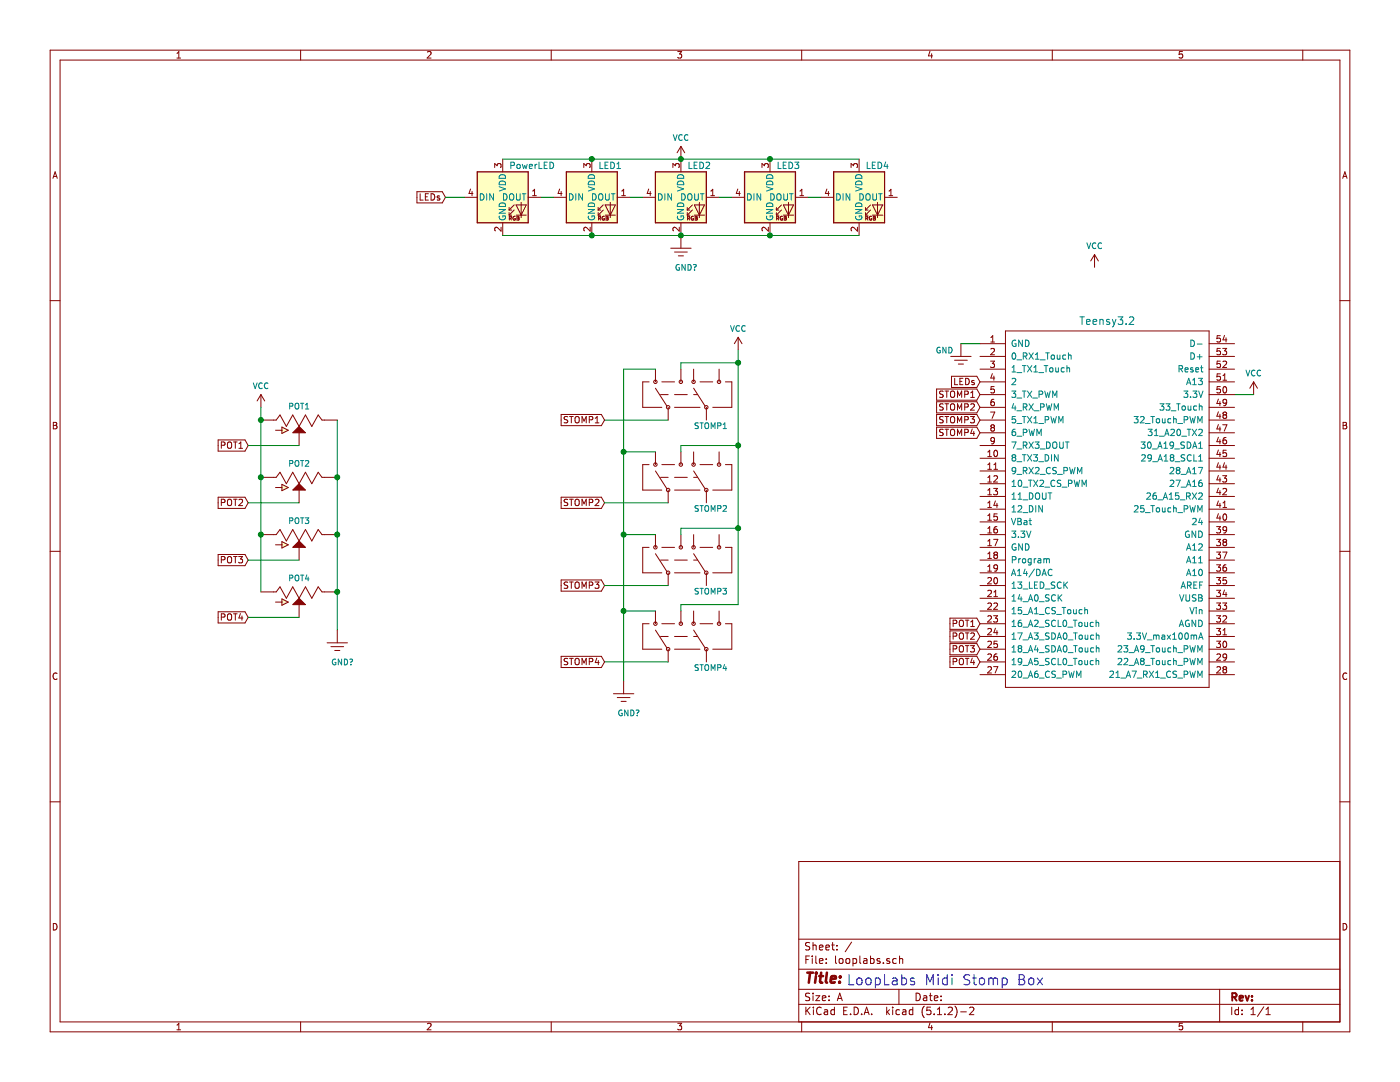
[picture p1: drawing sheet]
EESchema Schematic File Version 4
EELAYER 29 0
EELAYER END
$Descr A 11000 8500
encoding utf-8
Sheet 1 1
Title ""
Date ""
Rev ""
Comp ""
Comment1 ""
Comment2 ""
Comment3 ""
Comment4 ""
$EndDescr
$Comp
L LED:NeoPixel_THT LED2
U 1 1
P 5350 1550
F 0 "LED2" H 5400 1800 50  0000 L CNN
F 1 "NeoPixel_THT" H 5694 1505 50  0001 L CNN
F 2 "" H 5400 1250 50  0001 L TNN
F 3 "https://www.adafruit.com/product/1938" H 5450 1175 50  0001 L TNN
	1    5350 1550
	1    0    0    -1  
$EndComp
$Comp
L LED:NeoPixel_THT LED1
U 1 1
P 4650 1550
F 0 "LED1" H 4700 1800 50  0000 L CNN
F 1 "NeoPixel_THT" H 4994 1505 50  0001 L CNN
F 2 "" H 4700 1250 50  0001 L TNN
F 3 "https://www.adafruit.com/product/1938" H 4750 1175 50  0001 L TNN
	1    4650 1550
	1    0    0    -1  
$EndComp
$Comp
L LED:NeoPixel_THT PowerLED
U 1 1
P 3950 1550
F 0 "PowerLED" H 4000 1800 50  0000 L CNN
F 1 "NeoPixel_THT" H 4294 1505 50  0001 L CNN
F 2 "" H 4000 1250 50  0001 L TNN
F 3 "https://www.adafruit.com/product/1938" H 4050 1175 50  0001 L TNN
	1    3950 1550
	1    0    0    -1  
$EndComp
$Comp
L LED:NeoPixel_THT LED3
U 1 1
P 6050 1550
F 0 "LED3" H 6100 1800 50  0000 L CNN
F 1 "NeoPixel_THT" H 6394 1505 50  0001 L CNN
F 2 "" H 6100 1250 50  0001 L TNN
F 3 "https://www.adafruit.com/product/1938" H 6150 1175 50  0001 L TNN
	1    6050 1550
	1    0    0    -1  
$EndComp
$Comp
L SparkFun-Resistors:POTENTIOMETER-PTH-9MM-1_20W-20% POT1
U 1 1
P 2350 3300
F 0 "POT1" V 2240 3300 45  0000 C CNN
F 1 "POTENTIOMETER-PTH-9MM-1_20W-20%" H 2282 3311 45  0001 R CNN
F 2 "POT-PTH-ALPS" V 2200 3300 20  0001 C CNN
F 3 "" H 2350 3300 60  0001 C CNN
F 4 "RES-09177" H 2282 3216 60  0001 R CNN "Field4"
	1    2350 3300
	0    1    1    0   
$EndComp
$Comp
L SparkFun-Resistors:POTENTIOMETER-PTH-9MM-1_20W-20% POT2
U 1 1
P 2350 3750
F 0 "POT2" V 2240 3750 45  0000 C CNN
F 1 "POTENTIOMETER-PTH-9MM-1_20W-20%" H 2282 3761 45  0001 R CNN
F 2 "POT-PTH-ALPS" V 2200 3750 20  0001 C CNN
F 3 "" H 2350 3750 60  0001 C CNN
F 4 "RES-09177" H 2282 3666 60  0001 R CNN "Field4"
	1    2350 3750
	0    1    1    0   
$EndComp
$Comp
L SparkFun-Resistors:POTENTIOMETER-PTH-9MM-1_20W-20% POT3
U 1 1
P 2350 4200
F 0 "POT3" V 2240 4200 45  0000 C CNN
F 1 "POTENTIOMETER-PTH-9MM-1_20W-20%" H 2282 4211 45  0001 R CNN
F 2 "POT-PTH-ALPS" V 2200 4200 20  0001 C CNN
F 3 "" H 2350 4200 60  0001 C CNN
F 4 "RES-09177" H 2282 4116 60  0001 R CNN "Field4"
	1    2350 4200
	0    1    1    0   
$EndComp
$Comp
L SparkFun-Resistors:POTENTIOMETER-PTH-9MM-1_20W-20% POT4
U 1 1
P 2350 4650
F 0 "POT4" V 2240 4650 45  0000 C CNN
F 1 "POTENTIOMETER-PTH-9MM-1_20W-20%" H 2282 4661 45  0001 R CNN
F 2 "POT-PTH-ALPS" V 2200 4650 20  0001 C CNN
F 3 "" H 2350 4650 60  0001 C CNN
F 4 "RES-09177" H 2282 4566 60  0001 R CNN "Field4"
	1    2350 4650
	0    1    1    0   
$EndComp
$Comp
L SparkFun-Switches:SWITCH-DPDT-PTH-GPI-152-3013 STOMP2
U 1 1
P 5350 3750
F 0 "STOMP2" V 5100 3650 45  0000 R CNN
F 1 "SWITCH-DPDT-PTH-GPI-152-3013" H 5350 4226 45  0001 C CNN
F 2 "SWITCH_DPDT_PTH_GPI-152-3013" H 5350 4200 20  0001 C CNN
F 3 "" H 5350 3750 50  0001 C CNN
F 4 "SWCH-10554" H 5350 4131 60  0001 C CNN "Field4"
	1    5350 3750
	0    -1   -1   0   
$EndComp
$Comp
L SparkFun-Switches:SWITCH-DPDT-PTH-GPI-152-3013 STOMP1
U 1 1
P 5350 3100
F 0 "STOMP1" V 5100 3000 45  0000 R CNN
F 1 "SWITCH-DPDT-PTH-GPI-152-3013" H 5350 3576 45  0001 C CNN
F 2 "SWITCH_DPDT_PTH_GPI-152-3013" H 5350 3550 20  0001 C CNN
F 3 "" H 5350 3100 50  0001 C CNN
F 4 "SWCH-10554" H 5350 3481 60  0001 C CNN "Field4"
	1    5350 3100
	0    -1   -1   0   
$EndComp
$Comp
L SparkFun-Switches:SWITCH-DPDT-PTH-GPI-152-3013 STOMP3
U 1 1
P 5350 4400
F 0 "STOMP3" V 5100 4300 45  0000 R CNN
F 1 "SWITCH-DPDT-PTH-GPI-152-3013" H 5350 4876 45  0001 C CNN
F 2 "SWITCH_DPDT_PTH_GPI-152-3013" H 5350 4850 20  0001 C CNN
F 3 "" H 5350 4400 50  0001 C CNN
F 4 "SWCH-10554" H 5350 4781 60  0001 C CNN "Field4"
	1    5350 4400
	0    -1   -1   0   
$EndComp
$Comp
L SparkFun-Switches:SWITCH-DPDT-PTH-GPI-152-3013 STOMP4
U 1 1
P 5350 5000
F 0 "STOMP4" V 5100 4900 45  0000 R CNN
F 1 "SWITCH-DPDT-PTH-GPI-152-3013" H 5350 5476 45  0001 C CNN
F 2 "SWITCH_DPDT_PTH_GPI-152-3013" H 5350 5450 20  0001 C CNN
F 3 "" H 5350 5000 50  0001 C CNN
F 4 "SWCH-10554" H 5350 5381 60  0001 C CNN "Field4"
	1    5350 5000
	0    -1   -1   0   
$EndComp
Wire Wire Line
	4250 1550 4350 1550
Wire Wire Line
	4950 1550 5050 1550
Wire Wire Line
	5650 1550 5750 1550
Wire Wire Line
	6350 1550 6450 1550
$Comp
L LED:NeoPixel_THT LED4
U 1 1
P 6750 1550
F 0 "LED4" H 6800 1800 50  0000 L CNN
F 1 "NeoPixel_THT" H 7094 1505 50  0001 L CNN
F 2 "" H 6800 1250 50  0001 L TNN
F 3 "https://www.adafruit.com/product/1938" H 6850 1175 50  0001 L TNN
	1    6750 1550
	1    0    0    -1  
$EndComp
Wire Wire Line
	3950 1850 4650 1850
Connection ~ 4650 1850
Wire Wire Line
	4650 1850 5350 1850
Connection ~ 5350 1850
Wire Wire Line
	5350 1850 6050 1850
Connection ~ 6050 1850
Wire Wire Line
	6050 1850 6750 1850
Wire Wire Line
	3950 1250 4650 1250
Connection ~ 4650 1250
Wire Wire Line
	4650 1250 5350 1250
Connection ~ 5350 1250
Wire Wire Line
	5350 1250 6050 1250
Connection ~ 6050 1250
Wire Wire Line
	6050 1250 6750 1250
$Comp
L SparkFun-PowerSymbols:VCC #SUPPLY?
U 1 1
P 9850 3100
F 0 "#SUPPLY?" H 9900 3100 45  0001 L BNN
F 1 "VCC" H 9850 3270 45  0000 C CNN
F 2 "XXX-00000" H 9850 3281 60  0001 C CNN
F 3 "" H 9850 3100 60  0001 C CNN
	1    9850 3100
	1    0    0    -1  
$EndComp
$Comp
L SparkFun-PowerSymbols:GND2 GND
U 1 1
P 7550 2700
F 0 "GND" H 7350 2650 45  0000 L CNN
F 1 "GND2" H 7550 2470 45  0001 C CNN
F 2 "XXX-00000" H 7550 2375 60  0001 C CNN
F 3 "" H 7550 2600 60  0001 C CNN
	1    7550 2700
	1    0    0    -1  
$EndComp
$Comp
L SparkFun-PowerSymbols:VCC #SUPPLY?
U 1 1
P 5350 1250
F 0 "#SUPPLY?" H 5400 1250 45  0001 L BNN
F 1 "VCC" H 5350 1420 45  0000 C CNN
F 2 "XXX-00000" H 5350 1431 60  0001 C CNN
F 3 "" H 5350 1250 60  0001 C CNN
	1    5350 1250
	1    0    0    -1  
$EndComp
$Comp
L SparkFun-PowerSymbols:GND2 GND?
U 1 1
P 5350 1850
F 0 "GND?" H 5300 1600 45  0000 L CNN
F 1 "GND2" H 5350 1620 45  0001 C CNN
F 2 "XXX-00000" H 5350 1525 60  0001 C CNN
F 3 "" H 5350 1750 60  0001 C CNN
	1    5350 1850
	1    0    0    -1  
$EndComp
Wire Wire Line
	2050 3300 2050 3750
Connection ~ 2050 3750
Wire Wire Line
	2050 3750 2050 4200
Connection ~ 2050 4200
Wire Wire Line
	2050 4200 2050 4650
Wire Wire Line
	2650 3300 2650 3750
Connection ~ 2650 3750
Wire Wire Line
	2650 3750 2650 4200
Connection ~ 2650 4200
Wire Wire Line
	2650 4200 2650 4650
$Comp
L SparkFun-PowerSymbols:GND2 GND?
U 1 1
P 2650 4950
F 0 "GND?" H 2600 4700 45  0000 L CNN
F 1 "GND2" H 2650 4720 45  0001 C CNN
F 2 "XXX-00000" H 2650 4625 60  0001 C CNN
F 3 "" H 2650 4850 60  0001 C CNN
	1    2650 4950
	1    0    0    -1  
$EndComp
$Comp
L SparkFun-PowerSymbols:VCC #SUPPLY?
U 1 1
P 2050 3200
F 0 "#SUPPLY?" H 2100 3200 45  0001 L BNN
F 1 "VCC" H 2050 3370 45  0000 C CNN
F 2 "XXX-00000" H 2050 3381 60  0001 C CNN
F 3 "" H 2050 3200 60  0001 C CNN
	1    2050 3200
	1    0    0    -1  
$EndComp
Wire Wire Line
	2650 4650 2650 4950
Connection ~ 2650 4650
Wire Wire Line
	2050 3200 2050 3300
Connection ~ 2050 3300
Wire Wire Line
	5150 2900 4900 2900
Wire Wire Line
	4900 2900 4900 3550
Wire Wire Line
	4900 4800 5150 4800
Wire Wire Line
	5150 3550 4900 3550
Connection ~ 4900 3550
Wire Wire Line
	4900 3550 4900 4200
Wire Wire Line
	5150 4200 4900 4200
Connection ~ 4900 4200
Wire Wire Line
	4900 4200 4900 4800
Wire Wire Line
	5800 2850 5800 3500
Wire Wire Line
	5800 4750 5350 4750
Wire Wire Line
	5350 4750 5350 4800
Wire Wire Line
	5350 4200 5350 4150
Wire Wire Line
	5350 4150 5800 4150
Connection ~ 5800 4150
Wire Wire Line
	5800 4150 5800 4750
Wire Wire Line
	5350 3550 5350 3500
Wire Wire Line
	5350 3500 5800 3500
Connection ~ 5800 3500
Wire Wire Line
	5800 3500 5800 4150
Wire Wire Line
	5800 2850 5350 2850
Wire Wire Line
	5350 2850 5350 2900
$Comp
L SparkFun-PowerSymbols:GND2 GND?
U 1 1
P 4900 5350
F 0 "GND?" H 4850 5100 45  0000 L CNN
F 1 "GND2" H 4900 5120 45  0001 C CNN
F 2 "XXX-00000" H 4900 5025 60  0001 C CNN
F 3 "" H 4900 5250 60  0001 C CNN
	1    4900 5350
	1    0    0    -1  
$EndComp
$Comp
L SparkFun-PowerSymbols:VCC #SUPPLY?
U 1 1
P 5800 2750
F 0 "#SUPPLY?" H 5850 2750 45  0001 L BNN
F 1 "VCC" H 5800 2920 45  0000 C CNN
F 2 "XXX-00000" H 5800 2931 60  0001 C CNN
F 3 "" H 5800 2750 60  0001 C CNN
	1    5800 2750
	1    0    0    -1  
$EndComp
Wire Wire Line
	4900 4800 4900 5350
Connection ~ 4900 4800
Wire Wire Line
	5800 2750 5800 2850
Connection ~ 5800 2850
Text GLabel 3500 1550 0    50   Input ~ 0
LEDs
Wire Wire Line
	3650 1550 3500 1550
Text GLabel 1950 3500 0    50   Input ~ 0
POT1
Text GLabel 1950 3950 0    50   Input ~ 0
POT2
Text GLabel 1950 4400 0    50   Input ~ 0
POT3
Text GLabel 1950 4850 0    50   Input ~ 0
POT4
Wire Wire Line
	2350 3500 1950 3500
Wire Wire Line
	2350 3950 1950 3950
Wire Wire Line
	2350 4400 1950 4400
Wire Wire Line
	2350 4850 1950 4850
Text GLabel 4750 3300 0    50   Input ~ 0
STOMP1
Text GLabel 4750 3950 0    50   Input ~ 0
STOMP2
Text GLabel 4750 4600 0    50   Input ~ 0
STOMP3
Text GLabel 4750 5200 0    50   Input ~ 0
STOMP4
Wire Wire Line
	4750 3300 5250 3300
Wire Wire Line
	4750 3950 5250 3950
Wire Wire Line
	4750 4600 5250 4600
Wire Wire Line
	4750 5200 5250 5200
Wire Wire Line
	9850 3100 9700 3100
Wire Wire Line
	7700 2700 7550 2700
Text GLabel 7700 3000 0    50   Input ~ 0
LEDs
Text GLabel 7700 3100 0    50   Input ~ 0
STOMP1
Text GLabel 7700 3200 0    50   Input ~ 0
STOMP2
Text GLabel 7700 3300 0    50   Input ~ 0
STOMP3
Text GLabel 7700 3400 0    50   Input ~ 0
STOMP4
Text GLabel 7700 4900 0    50   Input ~ 0
POT1
Text GLabel 7700 5000 0    50   Input ~ 0
POT2
Text GLabel 7700 5100 0    50   Input ~ 0
POT3
Text GLabel 7700 5200 0    50   Input ~ 0
POT4
$Comp
L teensy:Teensy3.2 U?
U 1 1
P 8700 4000
F 0 "U?" H 8700 5587 60  0001 C CNN
F 1 "Teensy3.2" H 8700 5481 60  0000 C CNN
F 2 "" H 8700 3200 60  0001 C CNN
F 3 "" H 8700 3200 60  0001 C CNN
	1    8700 4000
	1    0    0    -1  
$EndComp
$Comp
L SparkFun-PowerSymbols:VCC #SUPPLY?
U 1 1
P 8600 2100
F 0 "#SUPPLY?" H 8650 2100 45  0001 L BNN
F 1 "VCC" H 8600 2270 45  0000 C CNN
F 2 "XXX-00000" H 8600 2281 60  0001 C CNN
F 3 "" H 8600 2100 60  0001 C CNN
	1    8600 2100
	1    0    0    -1  
$EndComp
Text Notes 6650 7750 0    79   ~ 0
LoopLabs Midi Stomp Box
$EndSCHEMATC
